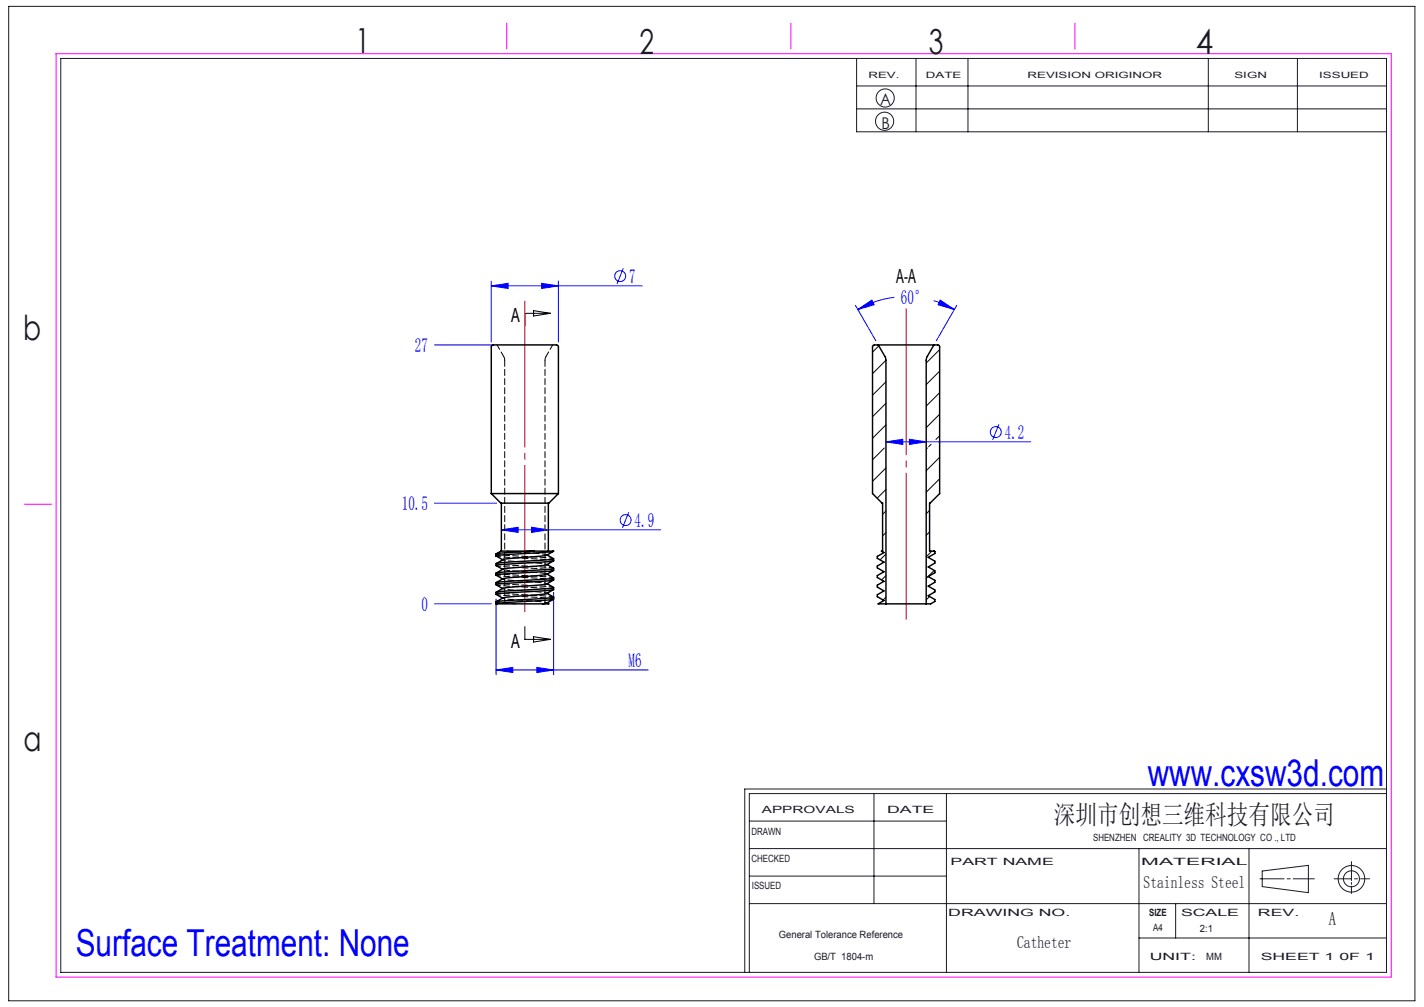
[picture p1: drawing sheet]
<svg xmlns="http://www.w3.org/2000/svg" width="297mm" height="210mm" viewBox="0 0 297 210" stroke-linecap="round" stroke-linejoin="round" font-family="sans-serif">
<g fill="none" stroke="#191924" stroke-width=".21">
<path d="M1.8 1.3h293.3v207.4h-293.3zM12.7 12.2h276.5v190.6h-276.5zM178.7 12.2v15.3h110.5M178.7 17.9h110.5M191.1 12.2v15.3M201.9 12.2v15.3M252 12.2v15.3M270.6 12.2v15.3M178.7 22.7h110.5M156.3 177h132.9M156.3 171.2h41.1M182.3 165.5v22.9"/>
<path d="M197.4 165.5v37.3M237.6 177v25.8M260.5 177v25.8M281.9 179.7v4M289.2 165.5h-132.9v37.3M289.2 164.5h-133.9v38.3M156.3 188.4h132.9M156.3 182.7h41.1M237.6 195.6h51.6M245.2 188.4v7.2M262.8 183.3h5M263.3 181.6l9.6-1.1v5.7l-9.6-1.3z"/>
<path d="M268.5 183.3h.6M269.7 183.3h4.4M278.3 183.3h3.6M281.9 184v.4M281.9 184.8v1.5M282.5 183.3h.6M283.8 183.3h1.9"/>
<circle cx="184.5" cy="25.3" r="1.89"/>
<circle cx="184.6" cy="20.4" r="1.89"/>
<circle cx="281.9" cy="183.3" r="1.67"/>
<circle cx="281.9" cy="183.3" r="2.77"/>
</g>
<path d="M11.7 11.2h278.5v192.6h-278.5zM105.7 4.8v5.4M165 4.8v5.4M224.2 4.8v5.4M5.1 105.1h5.7" fill="none" stroke="#f0f" stroke-width=".21"/>
<g fill="none" stroke="#00f" stroke-width=".21">
<path d="M102.5 59.6l3.5-.5v1.1zM102.5 58.6v12.7M102.5 59.6h31.5M113 59.1l3.5 .5-3.5 .6zM116.5 58.6v12.7M130 56l-1.3 3.2M90.6 71.9h12.1M178.4 63.7l4.3 7.4M178.9 64.6l3-2 .4 1zM186.6 62a20.1 20.1 0 0 0-7.7 2.6M194.7 62.7l2.2 .8 2.1 1.1M196.1 62.6l2.9 2-3.4-1z"/>
<path d="M199.5 63.7l-4.2 7.4M184.8 92.1l3.5-.5v1.1zM184.8 92.1h30.2M189.7 91.6l3.5 .5-3.5 .6zM208.3 88.5l-1.3 3.2M90.6 104.9h13M104.6 110.5l3.5-.5v1zM104.6 110.5h33.2M110.9 110l3.5 .5-3.5 .5zM131.1 106.8l-1.3 3.3M90.6 125.9h11.9M103.5 139.7l3.5-.5v1.1z"/>
<path d="M103.5 124.9v15.8M103.5 139.7h31.7M112 139.2l3.5 .5-3.5 .6zM115.5 123.5v17.2"/>
<circle cx="129.3" cy="57.6" r="1.14"/>
<circle cx="207.7" cy="90.1" r="1.14"/>
<circle cx="130.5" cy="108.5" r="1.14"/>
</g>
<path d="M111.3 64.8l3.5 .5-3.5 .6zM114.8 65.3h-5.3v2.7M109.5 130.7v2.6h5.3M111.3 132.8l3.5 .5-3.5 .6z" fill="none" stroke="#000" stroke-width=".21"/>
<path d="M109.5 127.9v-65.5" fill="none" stroke="#f00" stroke-width=".21" stroke-dasharray="30.5 1.3 1.3 1.3" stroke-dashoffset="-.4"/>
<path d="M189 129.5v-65.5" fill="none" stroke="#f00" stroke-width=".21" stroke-dasharray="30.5 1.3 1.3 1.3" stroke-dashoffset="-.3"/>
<path d="M102.5 59.6l3.5-.5v1.1zM113 59.1l3.5 .5-3.5 .6zM104.6 110.5l3.5-.5v1zM110.9 110l3.5 .5-3.5 .5zM103.5 139.7l3.5-.5v1.1zM112 139.2l3.5 .5-3.5 .6zM184.8 92.1l3.5-.5v1.1zM189.7 91.6l3.5 .5-3.5 .6zM196.1 62.6l2.9 2-3.4-1zM178.9 64.6l3-2 .4 1z" fill="#00f"/>
<g fill="none" stroke="#000" stroke-width=".3">
<path d="M183.2 71.9l-1 .1-.2 .3v30.6l2.1 2v10h-.3l.6 .3-1.4 .8v.4l1.4 .8-1.4 .8v.4l1.4 .8-1.4 .8v.4l1.4 .8-1.4 .8v.4l1.4 .8-1.4 .8v.4l1.4 .8-1.2 .7h1.6M183.2 71.9l1.4 2.5 .2 .7v50.8M183.2 71.9h11.6M194.8 71.9l.9 .1 .3 .3v30.6l-2.1 2v10h.9M194.8 71.9l-1.5 2.5-.1 .7v50.8M102.5 102.9v-30.6l.1-.3a13 13 0 0 1 4-.1h9.5l.3 .3 .1 30.7M102.5 102.9h14M102.5 102.9l2 2h10l2-2M103.5 115.9v.1M104.6 104.9v10M105 116.6l-1.3 .9M111.4 114.9h-6.9l-1 .6"/>
<path d="M111.4 114.9l-7.5 .5-.4 .1v.4M111.4 114.9h4.1l-12 1M114.1 119.7l1.4 .8-1.9 .3-9.5 .6-.6 .1v.4M114.1 117.7l1.3 .8M114.1 115.7l1.4 .8-1.9 .3-9.5 .6-.6 .1v.4M114.4 104.9v10M115.4 118.5l-1.2 .2-10.1 .7-.6 .1v.4M115.5 115a5.6 5.6 0 0 1-4 1.1l-5.1 .4-1.6 .2-1.3-.7M115.5 119a5.2 5.2 0 0 1-3.8 1.1l-6.8 .6M115.5 116.9a5.4 5.4 0 0 1-3.9 1.2l-3.7 .2a6.7 6.7 0 0 0-4.4 1.2M115.5 118.9l-1.8 .3-9 .5-1.2 .2 1.3 .8M115.5 116.9l-1.8 .3-9 .5-1.2 .2 1.3 .8"/>
<path d="M115.5 116.5v.4M115.5 118.5v.4M194.8 114.9l.2 .1M194.9 115h.1M195 115v.4l-1.4 .8 1.4 .8v.4l-1.4 .8 1.4 .8v.4l-1.4 .8 1.4 .8v.4l-1.4 .8 1.4 .8v.4l-1.4 .8 1.4 .8v.4a2.02 2.02 0 0 1-1.8 .5M103.5 125.9h.1M103.5 123.5v.4M103.5 125.5v.4M103.5 125.9h9.7M104.9 122.7l-1.4 .8M104.9 120.7l-1.4 .8M114.1 123.7l1.3 .8"/>
<path d="M114.1 121.7l1.4 .8M114.1 125.7l.3 .2h-1.2M115.4 124.5h.1M115.4 123l-1.4 .8-.5 .1-8.5 .7-1.5 .9 10.8-.8 1.2-.2M115.5 125l-1.5 .8-.8 .1M115.5 121a5.1 5.1 0 0 1-3.7 1.1l-6.9 .6M115.5 120.5l-.1 .5-.6 .1-9.4 .6-1.9 .2 1.3 .8M115.5 122.5l-1.3 .2-8.9 .6-1.8 .2M115.5 124.9l-12 1M115.5 122.5v.4l-.7 .2-9.4 .6-1.9 .2 1.3 .8M115.5 124.5v.4M184.8 125.9h8.4"/>
</g>
<g fill="none" stroke="#000" stroke-width=".21" stroke-dasharray="1.3 .6">
<path d="M105.3 75.1v50.8M104.8 118.7l.1 .1M104.8 116.7l.1 .1M104.9 118.8v-.1M114 119.8v-.1M114.1 119.7h-.1M114.1 117.7h-.1M114.1 115.7h-.1M104.8 124.7l.1 .1M104.8 122.7l.1 .1M104.8 120.7l.1 .1M113.7 125.9v-50.8"/>
<path d="M114 123.8h.1M114 121.8v-.1M114.1 123.7h.1M114.1 123.7l-.1 .1M114.1 123.7h-.1M114.1 121.7h-.1M114.1 125.7h-.1M115.5 122.9h-.1"/>
</g>
<path d="M104.9 116.7l-1.4 .9M114 117.8l-.8-.3-8.3-.7M114 123.7l-7.9-.7-1.2-.3M114 121.7l-8.3-.8-.8-.2M114.1 123.7l1.4-.8" fill="none" stroke="#000" stroke-width=".21" stroke-dasharray="1.3 .6" stroke-dashoffset=".8"/>
<path d="M114 119.7l-9.1-.9" fill="none" stroke="#000" stroke-width=".21" stroke-dasharray="1.3 .6" stroke-dashoffset="-.2"/>
<path d="M103.5 119.5l1.2 .2 10.7 .8M103.5 115.5l1.2 .2 10.7 .8M103.5 117.5l1.2 .2 10.7 .8M115.5 118.9l-1.9-.2-10.1-.7M103.5 121.5l1.9 .3 10 .7M115.5 120.9l-1.9-.2-10.1-.7M115.5 124.9l-1.3-.2-10.7-.7" fill="none" stroke="#000" stroke-width=".21" stroke-dasharray="1.3 .6" stroke-dashoffset=".3"/>
<path d="M105 74.3l.3 .8M113.7 75.1l.2-.8M115.5 116.9l-1.9-.2-10.1-.7M103.5 123.5l1.9 .3 10 .7M115.4 122.9l-11.9-.9" fill="none" stroke="#000" stroke-width=".21" stroke-dasharray="1.3 .6" stroke-dashoffset=".4"/>
<path d="M103.7 71.9l1.3 2.4M113.9 74.3l1.4-2.4M114 115.8h.1a33.5 33.5 0 0 0-7-.7l-1.4-.2" fill="none" stroke="#000" stroke-width=".21" stroke-dasharray="1.3 .6" stroke-dashoffset=".2"/>
<path d="M104.9 124.7a53.1 53.1 0 0 0 8.1 .8l1 .2" fill="none" stroke="#000" stroke-width=".21" stroke-dasharray="1.3 .6" stroke-dashoffset=".7"/>
<path d="M103.5 125.5l4.1 .4" fill="none" stroke="#000" stroke-width=".21" stroke-dasharray="1.3 .6" stroke-dashoffset=".5"/>
<g fill="none" stroke="#000" stroke-width=".21">
<path d="M183.3 72.1l-1.3 1.3M184.8 75.1l-2.8 2.8M184.8 79.6l-2.8 2.8M196 72.9l-2.8 2.8M196 77.4l-2.8 2.8M184.4 93.4l-2.4 2.5M184.8 84.1l-2.8 2.8M184.8 88.6l-2.8 2.8M184.8 97.6l-2.8 2.8M193.4 93.4l-.2 .3M194.2 92.6l-.5 .6M196 86.4l-2.8 2.8"/>
<path d="M196 90.9l-.8 .7M196 95.4l-2.8 2.8M196 99.9l-2.8 2.8M196 81.9l-2.8 2.8M184.8 102.1l-1.9 1.8M184.8 106.6l-.7 .7M184.8 111.1l-.7 .7M184.8 115.5l-1.2 1.3M193.9 106.4l-.7 .7M193.9 110.9l-.7 .7M194.4 114.9l-1.2 1.2M194.8 119l-1.6 1.6"/>
<path d="M183.7 125.6l-.3 .3M184.8 120l-.9 .9M184.8 124.5l-.6 .6M193.9 124.4l-.7 .7M195 123.3l-.3 .3"/>
</g>
<g font-size="7.8" fill="#00f">
<text x="239.4" y="163.9">www.cxsw3d.com</text>
<text x="15.8" y="199.3">Surface Treatment: None</text>
</g>
<g font-size="7.2" fill="#191924">
<text x="74.1" y="11">1</text>
<text x="133.4" y="11.2">2</text>
<text x="193.7" y="11.3">3</text>
<text x="249.4" y="11.3">4</text>
<text x="4.8" y="70.9">b</text>
<text x="4.9" y="156.5">a</text>
</g>
<text font-size="5.6" fill="#191924" x="219.8" y="171.8">深圳市创想三维科技有限公司</text>
<g font-size="4.1" fill="#00f">
<text x="131.2" y="59">7</text>
<text x="187.9" y="63.4">60°</text>
<text x="86.6" y="73.4">27</text>
<text x="209.6" y="91.6">4.2</text>
<text x="83.8" y="106.4">10.5</text>
<text x="132.4" y="109.9">4.9</text>
<text x="87.9" y="127.4">0</text>
<text x="131.1" y="139.1">M6</text>
</g>
<g font-size="4.1">
<text x="186.9" y="59">A-A</text>
<text x="106.6" y="67.2">A</text>
<text x="106.6" y="135.2">A</text>
</g>
<text font-size="3.9" fill="#191924" x="277.2" y="193">A</text>
<g font-size="3.5" fill="#191924">
<text x="238.5" y="185.2">Stainless Steel</text>
<text x="212.1" y="197.7">Catheter</text>
</g>
<g font-size="3.4" fill="#191924">
<text x="183.6" y="22">A</text>
<text x="183.8" y="27">B</text>
</g>
<g font-size="2.1" fill="#191924">
<text x="158.9" y="169.5">APPROVALS</text>
<text x="185" y="169.5">DATE</text>
<text x="156.7" y="174.2">DRAWN</text>
<text x="156.7" y="179.7">CHECKED</text>
<text x="228" y="175.4">SHENZHEN CREALITY 3D TECHNOLOGY CO ., LTD</text>
<text x="156.8" y="185.4">ISSUED</text>
<text x="198.2" y="180.4">PART NAME</text>
<text x="238" y="180.4">MATERIAL</text>
<text x="197.8" y="191">DRAWING NO.</text>
<text x="239.7" y="191">SIZE</text>
<text x="246.3" y="191">SCALE</text>
<text x="262.4" y="191">REV.</text>
<text x="162.4" y="195.6">General Tolerance Reference</text>
<text x="240.5" y="194.1">A4</text>
<text x="250.3" y="194.3">2:1</text>
<text x="169.8" y="200.2">GB/T 1804-m</text>
<text x="239.8" y="200.2">UNIT:</text>
<text x="251.6" y="200.2">MM</text>
<text x="262.9" y="200.2">SHEET 1 0F 1</text>
</g>
<g font-size="1.8" fill="#191924">
<text x="181.1" y="16.3">REV.</text>
<text x="193.1" y="16.3">DATE</text>
<text x="214.3" y="16.3">REVISION ORIGINOR</text>
<text x="257.5" y="16.3">SIGN</text>
<text x="275.1" y="16.3">ISSUED</text>
</g>
</svg>
